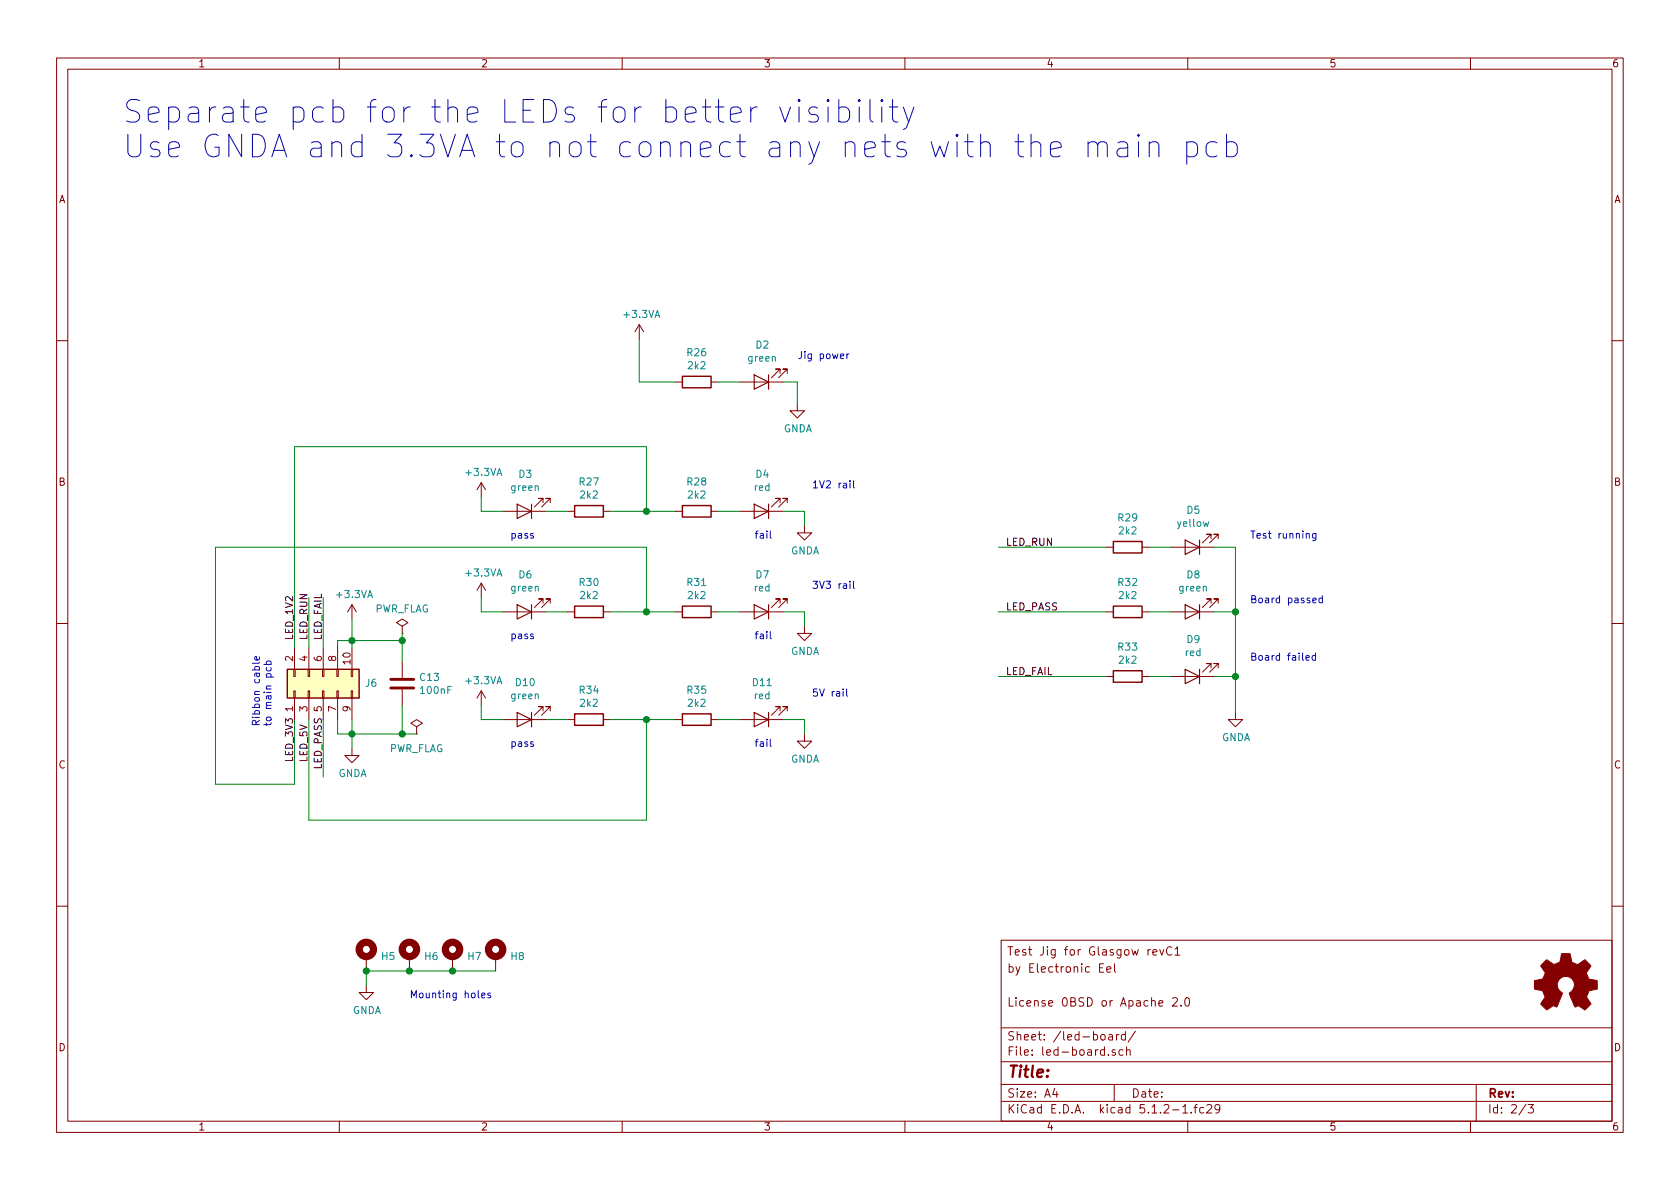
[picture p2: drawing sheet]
EESchema Schematic File Version 4
LIBS:test-jig-cache
EELAYER 29 0
EELAYER END
$Descr A4 11693 8268
encoding utf-8
Sheet 2 3
Title ""
Date ""
Rev ""
Comp ""
Comment1 "License 0BSD or Apache 2.0"
Comment2 ""
Comment3 "by Electronic Eel"
Comment4 "Test Jig for Glasgow revC1"
$EndDescr
Text Notes 850  1100 0    157  ~ 0
Separate pcb for the LEDs for better visibility\nUse GNDA and 3.3VA to not connect any nets with the main pcb
$Comp
L Device:LED D2
U 1 1
P 5300 2650
F 0 "D2" H 5293 2395 50  0000 C CNN
F 1 "green" H 5293 2486 50  0000 C CNN
F 2 "" H 5300 2650 50  0001 C CNN
F 3 "~" H 5300 2650 50  0001 C CNN
	1    5300 2650
	-1   0    0    1   
$EndComp
$Comp
L power:+3.3VA #PWR043
U 1 1
P 4450 2350
F 0 "#PWR043" H 4450 2200 50  0001 C CNN
F 1 "+3.3VA" H 4465 2523 50  0000 C CNN
F 2 "" H 4450 2350 50  0001 C CNN
F 3 "" H 4450 2350 50  0001 C CNN
	1    4450 2350
	1    0    0    -1  
$EndComp
$Comp
L Device:R R26
U 1 1
P 4850 2650
F 0 "R26" V 4643 2650 50  0000 C CNN
F 1 "2k2" V 4734 2650 50  0000 C CNN
F 2 "" V 4780 2650 50  0001 C CNN
F 3 "~" H 4850 2650 50  0001 C CNN
	1    4850 2650
	0    1    1    0   
$EndComp
$Comp
L power:GNDA #PWR044
U 1 1
P 5550 2800
F 0 "#PWR044" H 5550 2550 50  0001 C CNN
F 1 "GNDA" H 5555 2627 50  0000 C CNN
F 2 "" H 5550 2800 50  0001 C CNN
F 3 "" H 5550 2800 50  0001 C CNN
	1    5550 2800
	1    0    0    -1  
$EndComp
Wire Wire Line
	4450 2350 4450 2650
Wire Wire Line
	4450 2650 4700 2650
Wire Wire Line
	5000 2650 5150 2650
Wire Wire Line
	5450 2650 5550 2650
Wire Wire Line
	5550 2650 5550 2800
Text Notes 5550 2500 0    50   ~ 0
Jig power
Wire Wire Line
	2050 5000 2050 5450
Text Label 2150 5300 1    50   ~ 0
LED_5V
Text Label 2050 5300 1    50   ~ 0
LED_3V3
Text Label 2050 4450 1    50   ~ 0
LED_1V2
$Comp
L power:+3.3VA #PWR048
U 1 1
P 2450 4300
F 0 "#PWR048" H 2450 4150 50  0001 C CNN
F 1 "+3.3VA" H 2465 4473 50  0000 C CNN
F 2 "" H 2450 4300 50  0001 C CNN
F 3 "" H 2450 4300 50  0001 C CNN
	1    2450 4300
	1    0    0    -1  
$EndComp
$Comp
L power:GNDA #PWR053
U 1 1
P 2450 5200
F 0 "#PWR053" H 2450 4950 50  0001 C CNN
F 1 "GNDA" H 2455 5027 50  0000 C CNN
F 2 "" H 2450 5200 50  0001 C CNN
F 3 "" H 2450 5200 50  0001 C CNN
	1    2450 5200
	1    0    0    -1  
$EndComp
Text Notes 1900 5050 1    50   ~ 0
Ribbon cable\nto main pcb
Wire Wire Line
	2450 5100 2450 5200
Wire Wire Line
	2450 5100 2450 5000
Connection ~ 2450 5100
Wire Wire Line
	2350 5100 2450 5100
Wire Wire Line
	2350 5000 2350 5100
Wire Wire Line
	2450 4450 2450 4500
Connection ~ 2450 4450
Wire Wire Line
	2350 4450 2450 4450
Wire Wire Line
	2350 4500 2350 4450
Wire Wire Line
	2450 4300 2450 4450
Text Label 2250 5350 1    50   ~ 0
LED_PASS
Text Label 2250 4450 1    50   ~ 0
LED_FAIL
Text Label 2150 4450 1    50   ~ 0
LED_RUN
Wire Wire Line
	2250 5000 2250 5400
Wire Wire Line
	2250 4500 2250 4150
Wire Wire Line
	2150 4500 2150 4150
$Comp
L Connector_Generic:Conn_02x05_Odd_Even J?
U 1 1
P 2250 4800
AR Path="/5D2D5562" Ref="J?"  Part="1" 
AR Path="/5D29701F/5D2D5562" Ref="J6"  Part="1" 
F 0 "J6" V 2300 4512 50  0000 R CNN
F 1 "Conn_02x05_Odd_Even" V 2255 4512 50  0001 R CNN
F 2 "" H 2250 4800 50  0001 C CNN
F 3 "~" H 2250 4800 50  0001 C CNN
	1    2250 4800
	0    -1   -1   0   
$EndComp
$Comp
L Device:LED D4
U 1 1
P 5300 3550
F 0 "D4" H 5293 3295 50  0000 C CNN
F 1 "red" H 5293 3386 50  0000 C CNN
F 2 "" H 5300 3550 50  0001 C CNN
F 3 "~" H 5300 3550 50  0001 C CNN
	1    5300 3550
	-1   0    0    1   
$EndComp
$Comp
L Device:LED D3
U 1 1
P 3650 3550
F 0 "D3" H 3643 3295 50  0000 C CNN
F 1 "green" H 3643 3386 50  0000 C CNN
F 2 "" H 3650 3550 50  0001 C CNN
F 3 "~" H 3650 3550 50  0001 C CNN
	1    3650 3550
	-1   0    0    1   
$EndComp
$Comp
L Device:R R27
U 1 1
P 4100 3550
F 0 "R27" V 3893 3550 50  0000 C CNN
F 1 "2k2" V 3984 3550 50  0000 C CNN
F 2 "" V 4030 3550 50  0001 C CNN
F 3 "~" H 4100 3550 50  0001 C CNN
	1    4100 3550
	0    1    1    0   
$EndComp
$Comp
L Device:R R28
U 1 1
P 4850 3550
F 0 "R28" V 4643 3550 50  0000 C CNN
F 1 "2k2" V 4734 3550 50  0000 C CNN
F 2 "" V 4780 3550 50  0001 C CNN
F 3 "~" H 4850 3550 50  0001 C CNN
	1    4850 3550
	0    1    1    0   
$EndComp
$Comp
L power:GNDA #PWR046
U 1 1
P 5600 3650
F 0 "#PWR046" H 5600 3400 50  0001 C CNN
F 1 "GNDA" H 5605 3477 50  0000 C CNN
F 2 "" H 5600 3650 50  0001 C CNN
F 3 "" H 5600 3650 50  0001 C CNN
	1    5600 3650
	1    0    0    -1  
$EndComp
$Comp
L power:+3.3VA #PWR045
U 1 1
P 3350 3450
F 0 "#PWR045" H 3350 3300 50  0001 C CNN
F 1 "+3.3VA" H 3365 3623 50  0000 C CNN
F 2 "" H 3350 3450 50  0001 C CNN
F 3 "" H 3350 3450 50  0001 C CNN
	1    3350 3450
	1    0    0    -1  
$EndComp
Wire Wire Line
	3350 3450 3350 3550
Wire Wire Line
	3350 3550 3500 3550
Wire Wire Line
	5600 3550 5600 3650
Wire Wire Line
	5450 3550 5600 3550
Wire Wire Line
	3800 3550 3950 3550
Wire Wire Line
	4250 3550 4500 3550
Wire Wire Line
	5000 3550 5150 3550
Wire Wire Line
	2050 3100 4500 3100
Wire Wire Line
	4500 3100 4500 3550
Connection ~ 4500 3550
Wire Wire Line
	4500 3550 4700 3550
Text Notes 5650 3400 0    50   ~ 0
1V2 rail
Text Notes 3550 3750 0    50   ~ 0
pass
Text Notes 5250 3750 0    50   ~ 0
fail
$Comp
L Device:LED D7
U 1 1
P 5300 4250
F 0 "D7" H 5293 3995 50  0000 C CNN
F 1 "red" H 5293 4086 50  0000 C CNN
F 2 "" H 5300 4250 50  0001 C CNN
F 3 "~" H 5300 4250 50  0001 C CNN
	1    5300 4250
	-1   0    0    1   
$EndComp
$Comp
L Device:LED D6
U 1 1
P 3650 4250
F 0 "D6" H 3643 3995 50  0000 C CNN
F 1 "green" H 3643 4086 50  0000 C CNN
F 2 "" H 3650 4250 50  0001 C CNN
F 3 "~" H 3650 4250 50  0001 C CNN
	1    3650 4250
	-1   0    0    1   
$EndComp
$Comp
L Device:R R30
U 1 1
P 4100 4250
F 0 "R30" V 3893 4250 50  0000 C CNN
F 1 "2k2" V 3984 4250 50  0000 C CNN
F 2 "" V 4030 4250 50  0001 C CNN
F 3 "~" H 4100 4250 50  0001 C CNN
	1    4100 4250
	0    1    1    0   
$EndComp
$Comp
L Device:R R31
U 1 1
P 4850 4250
F 0 "R31" V 4643 4250 50  0000 C CNN
F 1 "2k2" V 4734 4250 50  0000 C CNN
F 2 "" V 4780 4250 50  0001 C CNN
F 3 "~" H 4850 4250 50  0001 C CNN
	1    4850 4250
	0    1    1    0   
$EndComp
$Comp
L power:GNDA #PWR049
U 1 1
P 5600 4350
F 0 "#PWR049" H 5600 4100 50  0001 C CNN
F 1 "GNDA" H 5605 4177 50  0000 C CNN
F 2 "" H 5600 4350 50  0001 C CNN
F 3 "" H 5600 4350 50  0001 C CNN
	1    5600 4350
	1    0    0    -1  
$EndComp
$Comp
L power:+3.3VA #PWR047
U 1 1
P 3350 4150
F 0 "#PWR047" H 3350 4000 50  0001 C CNN
F 1 "+3.3VA" H 3365 4323 50  0000 C CNN
F 2 "" H 3350 4150 50  0001 C CNN
F 3 "" H 3350 4150 50  0001 C CNN
	1    3350 4150
	1    0    0    -1  
$EndComp
Wire Wire Line
	3350 4150 3350 4250
Wire Wire Line
	3350 4250 3500 4250
Wire Wire Line
	5600 4250 5600 4350
Wire Wire Line
	5450 4250 5600 4250
Wire Wire Line
	3800 4250 3950 4250
Wire Wire Line
	4250 4250 4500 4250
Wire Wire Line
	5000 4250 5150 4250
Wire Wire Line
	4500 3800 4500 4250
Connection ~ 4500 4250
Wire Wire Line
	4500 4250 4700 4250
Text Notes 5650 4100 0    50   ~ 0
3V3 rail
Text Notes 3550 4450 0    50   ~ 0
pass
Text Notes 5250 4450 0    50   ~ 0
fail
Wire Wire Line
	2050 3100 2050 4500
$Comp
L Device:LED D11
U 1 1
P 5300 5000
F 0 "D11" H 5293 4745 50  0000 C CNN
F 1 "red" H 5293 4836 50  0000 C CNN
F 2 "" H 5300 5000 50  0001 C CNN
F 3 "~" H 5300 5000 50  0001 C CNN
	1    5300 5000
	-1   0    0    1   
$EndComp
$Comp
L Device:LED D10
U 1 1
P 3650 5000
F 0 "D10" H 3643 4745 50  0000 C CNN
F 1 "green" H 3643 4836 50  0000 C CNN
F 2 "" H 3650 5000 50  0001 C CNN
F 3 "~" H 3650 5000 50  0001 C CNN
	1    3650 5000
	-1   0    0    1   
$EndComp
$Comp
L Device:R R34
U 1 1
P 4100 5000
F 0 "R34" V 3893 5000 50  0000 C CNN
F 1 "2k2" V 3984 5000 50  0000 C CNN
F 2 "" V 4030 5000 50  0001 C CNN
F 3 "~" H 4100 5000 50  0001 C CNN
	1    4100 5000
	0    1    1    0   
$EndComp
$Comp
L Device:R R35
U 1 1
P 4850 5000
F 0 "R35" V 4643 5000 50  0000 C CNN
F 1 "2k2" V 4734 5000 50  0000 C CNN
F 2 "" V 4780 5000 50  0001 C CNN
F 3 "~" H 4850 5000 50  0001 C CNN
	1    4850 5000
	0    1    1    0   
$EndComp
$Comp
L power:GNDA #PWR052
U 1 1
P 5600 5100
F 0 "#PWR052" H 5600 4850 50  0001 C CNN
F 1 "GNDA" H 5605 4927 50  0000 C CNN
F 2 "" H 5600 5100 50  0001 C CNN
F 3 "" H 5600 5100 50  0001 C CNN
	1    5600 5100
	1    0    0    -1  
$EndComp
$Comp
L power:+3.3VA #PWR050
U 1 1
P 3350 4900
F 0 "#PWR050" H 3350 4750 50  0001 C CNN
F 1 "+3.3VA" H 3365 5073 50  0000 C CNN
F 2 "" H 3350 4900 50  0001 C CNN
F 3 "" H 3350 4900 50  0001 C CNN
	1    3350 4900
	1    0    0    -1  
$EndComp
Wire Wire Line
	3350 4900 3350 5000
Wire Wire Line
	3350 5000 3500 5000
Wire Wire Line
	5600 5000 5600 5100
Wire Wire Line
	5450 5000 5600 5000
Wire Wire Line
	3800 5000 3950 5000
Wire Wire Line
	4250 5000 4500 5000
Wire Wire Line
	5000 5000 5150 5000
Connection ~ 4500 5000
Wire Wire Line
	4500 5000 4700 5000
Text Notes 5650 4850 0    50   ~ 0
5V rail
Text Notes 3550 5200 0    50   ~ 0
pass
Text Notes 5250 5200 0    50   ~ 0
fail
Wire Wire Line
	2050 5450 1500 5450
Wire Wire Line
	1500 5450 1500 3800
Wire Wire Line
	1500 3800 4500 3800
Wire Wire Line
	2150 5700 4500 5700
Wire Wire Line
	4500 5700 4500 5000
Wire Wire Line
	2150 5000 2150 5700
$Comp
L Device:C C13
U 1 1
P 2800 4750
F 0 "C13" H 2915 4796 50  0000 L CNN
F 1 "100nF" H 2915 4705 50  0000 L CNN
F 2 "" H 2838 4600 50  0001 C CNN
F 3 "~" H 2800 4750 50  0001 C CNN
	1    2800 4750
	1    0    0    -1  
$EndComp
Wire Wire Line
	2450 4450 2800 4450
Wire Wire Line
	2800 4450 2800 4600
Wire Wire Line
	2450 5100 2800 5100
Wire Wire Line
	2800 5100 2800 4900
$Comp
L Device:LED D5
U 1 1
P 8300 3800
F 0 "D5" H 8293 3545 50  0000 C CNN
F 1 "yellow" H 8293 3636 50  0000 C CNN
F 2 "" H 8300 3800 50  0001 C CNN
F 3 "~" H 8300 3800 50  0001 C CNN
	1    8300 3800
	-1   0    0    1   
$EndComp
$Comp
L Device:LED D8
U 1 1
P 8300 4250
F 0 "D8" H 8293 3995 50  0000 C CNN
F 1 "green" H 8293 4086 50  0000 C CNN
F 2 "" H 8300 4250 50  0001 C CNN
F 3 "~" H 8300 4250 50  0001 C CNN
	1    8300 4250
	-1   0    0    1   
$EndComp
$Comp
L Device:LED D9
U 1 1
P 8300 4700
F 0 "D9" H 8293 4445 50  0000 C CNN
F 1 "red" H 8293 4536 50  0000 C CNN
F 2 "" H 8300 4700 50  0001 C CNN
F 3 "~" H 8300 4700 50  0001 C CNN
	1    8300 4700
	-1   0    0    1   
$EndComp
$Comp
L power:GNDA #PWR051
U 1 1
P 8600 4950
F 0 "#PWR051" H 8600 4700 50  0001 C CNN
F 1 "GNDA" H 8605 4777 50  0000 C CNN
F 2 "" H 8600 4950 50  0001 C CNN
F 3 "" H 8600 4950 50  0001 C CNN
	1    8600 4950
	1    0    0    -1  
$EndComp
Wire Wire Line
	8450 3800 8600 3800
Wire Wire Line
	8600 3800 8600 4250
Wire Wire Line
	8450 4250 8600 4250
Connection ~ 8600 4250
Wire Wire Line
	8600 4250 8600 4700
Wire Wire Line
	8450 4700 8600 4700
Connection ~ 8600 4700
Wire Wire Line
	8600 4700 8600 4950
$Comp
L Device:R R29
U 1 1
P 7850 3800
F 0 "R29" V 7643 3800 50  0000 C CNN
F 1 "2k2" V 7734 3800 50  0000 C CNN
F 2 "" V 7780 3800 50  0001 C CNN
F 3 "~" H 7850 3800 50  0001 C CNN
	1    7850 3800
	0    1    1    0   
$EndComp
$Comp
L Device:R R32
U 1 1
P 7850 4250
F 0 "R32" V 7643 4250 50  0000 C CNN
F 1 "2k2" V 7734 4250 50  0000 C CNN
F 2 "" V 7780 4250 50  0001 C CNN
F 3 "~" H 7850 4250 50  0001 C CNN
	1    7850 4250
	0    1    1    0   
$EndComp
$Comp
L Device:R R33
U 1 1
P 7850 4700
F 0 "R33" V 7643 4700 50  0000 C CNN
F 1 "2k2" V 7734 4700 50  0000 C CNN
F 2 "" V 7780 4700 50  0001 C CNN
F 3 "~" H 7850 4700 50  0001 C CNN
	1    7850 4700
	0    1    1    0   
$EndComp
Wire Wire Line
	8000 3800 8150 3800
Wire Wire Line
	8000 4250 8150 4250
Wire Wire Line
	8000 4700 8150 4700
Wire Wire Line
	7700 3800 6950 3800
Wire Wire Line
	7700 4250 6950 4250
Wire Wire Line
	7700 4700 6950 4700
Text Label 7000 3800 0    50   ~ 0
LED_RUN
Text Label 7000 4250 0    50   ~ 0
LED_PASS
Text Label 7000 4700 0    50   ~ 0
LED_FAIL
Text Notes 8700 3750 0    50   ~ 0
Test running
Text Notes 8700 4200 0    50   ~ 0
Board passed
Text Notes 8700 4600 0    50   ~ 0
Board failed
$Comp
L power:PWR_FLAG #FLG0102
U 1 1
P 2800 4400
F 0 "#FLG0102" H 2800 4475 50  0001 C CNN
F 1 "PWR_FLAG" H 2800 4573 50  0000 C CNN
F 2 "" H 2800 4400 50  0001 C CNN
F 3 "~" H 2800 4400 50  0001 C CNN
	1    2800 4400
	1    0    0    -1  
$EndComp
Wire Wire Line
	2800 4400 2800 4450
Connection ~ 2800 4450
$Comp
L power:PWR_FLAG #FLG0103
U 1 1
P 2900 5100
F 0 "#FLG0103" H 2900 5175 50  0001 C CNN
F 1 "PWR_FLAG" H 2900 5000 50  0000 C CNN
F 2 "" H 2900 5100 50  0001 C CNN
F 3 "~" H 2900 5100 50  0001 C CNN
	1    2900 5100
	1    0    0    -1  
$EndComp
Wire Wire Line
	2900 5100 2800 5100
Connection ~ 2800 5100
$Comp
L Mechanical:MountingHole_Pad H?
U 1 1
P 2550 6650
AR Path="/5D2D86D9" Ref="H?"  Part="1" 
AR Path="/5D29701F/5D2D86D9" Ref="H5"  Part="1" 
F 0 "H5" H 2650 6653 50  0000 L CNN
F 1 "MountingHole_Pad" H 2650 6608 50  0001 L CNN
F 2 "" H 2550 6650 50  0001 C CNN
F 3 "~" H 2550 6650 50  0001 C CNN
	1    2550 6650
	1    0    0    -1  
$EndComp
$Comp
L Mechanical:MountingHole_Pad H?
U 1 1
P 2850 6650
AR Path="/5D2D86DF" Ref="H?"  Part="1" 
AR Path="/5D29701F/5D2D86DF" Ref="H6"  Part="1" 
F 0 "H6" H 2950 6653 50  0000 L CNN
F 1 "MountingHole_Pad" H 2950 6608 50  0001 L CNN
F 2 "" H 2850 6650 50  0001 C CNN
F 3 "~" H 2850 6650 50  0001 C CNN
	1    2850 6650
	1    0    0    -1  
$EndComp
$Comp
L Mechanical:MountingHole_Pad H?
U 1 1
P 3150 6650
AR Path="/5D2D86E5" Ref="H?"  Part="1" 
AR Path="/5D29701F/5D2D86E5" Ref="H7"  Part="1" 
F 0 "H7" H 3250 6653 50  0000 L CNN
F 1 "MountingHole_Pad" H 3250 6608 50  0001 L CNN
F 2 "" H 3150 6650 50  0001 C CNN
F 3 "~" H 3150 6650 50  0001 C CNN
	1    3150 6650
	1    0    0    -1  
$EndComp
$Comp
L Mechanical:MountingHole_Pad H?
U 1 1
P 3450 6650
AR Path="/5D2D86EB" Ref="H?"  Part="1" 
AR Path="/5D29701F/5D2D86EB" Ref="H8"  Part="1" 
F 0 "H8" H 3550 6653 50  0000 L CNN
F 1 "MountingHole_Pad" H 3550 6608 50  0001 L CNN
F 2 "" H 3450 6650 50  0001 C CNN
F 3 "~" H 3450 6650 50  0001 C CNN
	1    3450 6650
	1    0    0    -1  
$EndComp
Wire Wire Line
	2550 6750 2850 6750
Connection ~ 2550 6750
Wire Wire Line
	2850 6750 3150 6750
Connection ~ 2850 6750
Wire Wire Line
	3150 6750 3450 6750
Connection ~ 3150 6750
Text Notes 2850 6950 0    50   ~ 0
Mounting holes
$Comp
L power:GNDA #PWR074
U 1 1
P 2550 6850
F 0 "#PWR074" H 2550 6600 50  0001 C CNN
F 1 "GNDA" H 2555 6677 50  0000 C CNN
F 2 "" H 2550 6850 50  0001 C CNN
F 3 "" H 2550 6850 50  0001 C CNN
	1    2550 6850
	1    0    0    -1  
$EndComp
Wire Wire Line
	2550 6750 2550 6850
$Comp
L Graphic:Logo_Open_Hardware_Small #LOGO2
U 1 1
P 10900 6850
F 0 "#LOGO2" H 10900 7125 50  0001 C CNN
F 1 "Logo_Open_Hardware_Small" H 10900 6625 50  0001 C CNN
F 2 "" H 10900 6850 50  0001 C CNN
F 3 "~" H 10900 6850 50  0001 C CNN
	1    10900 6850
	1    0    0    -1  
$EndComp
$EndSCHEMATC
